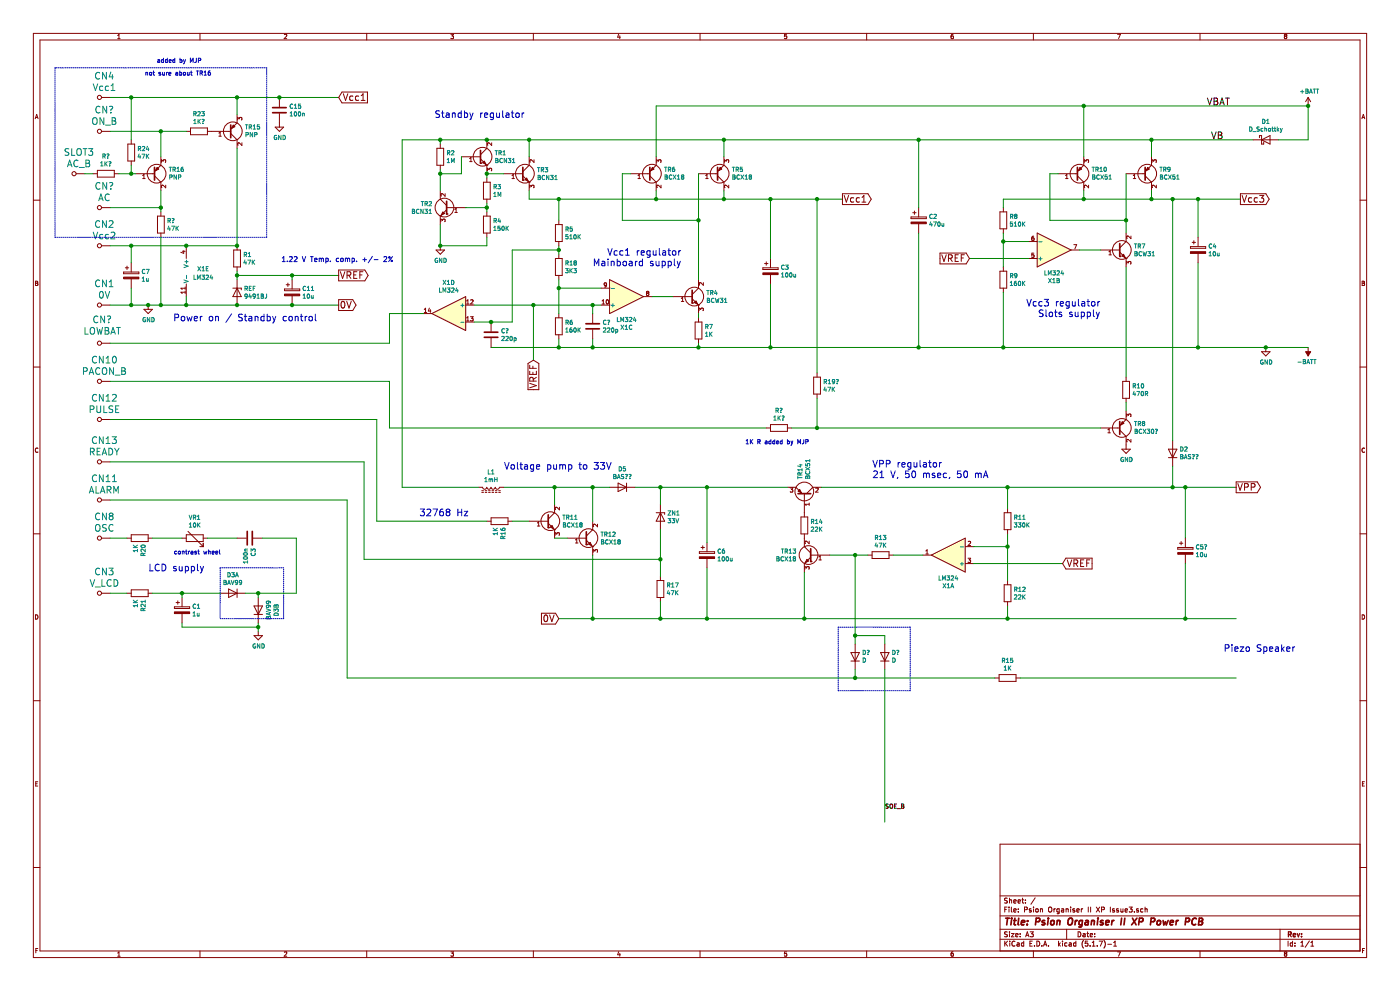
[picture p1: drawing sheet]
EESchema Schematic File Version 4
EELAYER 30 0
EELAYER END
$Descr A3 16535 11693
encoding utf-8
Sheet 1 1
Title "Psion Organiser II XP Power PCB"
Date ""
Rev ""
Comp ""
Comment1 ""
Comment2 ""
Comment3 ""
Comment4 ""
$EndDescr
$Comp
L Amplifier_Operational:LM324 X1
U 4 1
P 5300 3700
F 0 "X1" H 5300 4067 50  0000 C CNN
F 1 "LM324" H 5300 3976 50  0000 C CNN
F 2 "" H 5250 3800 50  0001 C CNN
F 3 "http://www.ti.com/lit/ds/symlink/lm2902-n.pdf" H 5350 3900 50  0001 C CNN
	4    5300 3700
	-1   0    0    -1  
$EndComp
$Comp
L Amplifier_Operational:LM324 X1
U 2 1
P 12450 2950
F 0 "X1" H 12450 3317 50  0000 C CNN
F 1 "LM324" H 12450 3226 50  0000 C CNN
F 2 "" H 12400 3050 50  0001 C CNN
F 3 "http://www.ti.com/lit/ds/symlink/lm2902-n.pdf" H 12500 3150 50  0001 C CNN
	2    12450 2950
	1    0    0    1   
$EndComp
$Comp
L Device:Q_NPN_BCE TR7
U 1 1
P 13200 2950
F 0 "TR7" H 13390 2996 50  0000 L CNN
F 1 "BCW31" H 13390 2905 50  0000 L CNN
F 2 "" H 13400 3050 50  0001 C CNN
F 3 "~" H 13200 2950 50  0001 C CNN
	1    13200 2950
	1    0    0    -1  
$EndComp
$Comp
L Device:R R8
U 1 1
P 11850 2600
F 0 "R8" H 11920 2646 50  0000 L CNN
F 1 "510K" H 11920 2555 50  0000 L CNN
F 2 "" V 11780 2600 50  0001 C CNN
F 3 "~" H 11850 2600 50  0001 C CNN
	1    11850 2600
	1    0    0    -1  
$EndComp
$Comp
L Device:CP C4
U 1 1
P 14150 2950
F 0 "C4" H 14268 2996 50  0000 L CNN
F 1 "10u" H 14268 2905 50  0000 L CNN
F 2 "" H 14188 2800 50  0001 C CNN
F 3 "~" H 14150 2950 50  0001 C CNN
	1    14150 2950
	1    0    0    -1  
$EndComp
$Comp
L Device:D_Schottky D1
U 1 1
P 14950 1650
F 0 "D1" H 14950 1867 50  0000 C CNN
F 1 "D_Schottky" H 14950 1776 50  0000 C CNN
F 2 "" H 14950 1650 50  0001 C CNN
F 3 "~" H 14950 1650 50  0001 C CNN
	1    14950 1650
	1    0    0    -1  
$EndComp
$Comp
L Device:CP C2
U 1 1
P 10850 2600
F 0 "C2" H 10968 2646 50  0000 L CNN
F 1 "470u" H 10968 2555 50  0000 L CNN
F 2 "" H 10888 2450 50  0001 C CNN
F 3 "~" H 10850 2600 50  0001 C CNN
	1    10850 2600
	1    0    0    -1  
$EndComp
$Comp
L Device:R R9
U 1 1
P 11850 3300
F 0 "R9" H 11920 3346 50  0000 L CNN
F 1 "160K" H 11920 3255 50  0000 L CNN
F 2 "" V 11780 3300 50  0001 C CNN
F 3 "~" H 11850 3300 50  0001 C CNN
	1    11850 3300
	1    0    0    -1  
$EndComp
Wire Wire Line
	12750 2950 13000 2950
Wire Wire Line
	12400 2600 13300 2600
Wire Wire Line
	11850 2850 12150 2850
Wire Wire Line
	12400 2600 12400 2050
Wire Wire Line
	13300 2600 13300 2050
Wire Wire Line
	12400 2050 12500 2050
$Comp
L Transistor_BJT:BCX51 TR9
U 1 1
P 13500 2050
F 0 "TR9" H 13691 2004 50  0000 L CNN
F 1 "BCX51" H 13691 2095 50  0000 L CNN
F 2 "Package_TO_SOT_SMD:SOT-89-3" H 13700 1975 50  0001 L CIN
F 3 "http://www.infineon.com/dgdl/bcx51_bcx52_bcx53.pdf" H 13500 2050 50  0001 L CNN
	1    13500 2050
	1    0    0    1   
$EndComp
$Comp
L Transistor_BJT:BCX51 TR10
U 1 1
P 12700 2050
F 0 "TR10" H 12891 2004 50  0000 L CNN
F 1 "BCX51" H 12891 2095 50  0000 L CNN
F 2 "Package_TO_SOT_SMD:SOT-89-3" H 12900 1975 50  0001 L CIN
F 3 "http://www.infineon.com/dgdl/bcx51_bcx52_bcx53.pdf" H 12700 2050 50  0001 L CNN
	1    12700 2050
	1    0    0    1   
$EndComp
Wire Wire Line
	13300 2750 13300 2600
Wire Wire Line
	13600 1650 13600 1850
Wire Wire Line
	12800 2250 12800 2350
Wire Wire Line
	11850 2450 11850 2350
Wire Wire Line
	11850 2850 11850 3150
Wire Wire Line
	11850 3450 11850 4100
Wire Wire Line
	11850 4100 14150 4100
$Comp
L power:-BATT #PWR?
U 1 1
P 15450 4100
F 0 "#PWR?" H 15450 3950 50  0001 C CNN
F 1 "-BATT" H 15465 4273 50  0000 C CNN
F 2 "" H 15450 4100 50  0001 C CNN
F 3 "" H 15450 4100 50  0001 C CNN
	1    15450 4100
	-1   0    0    1   
$EndComp
$Comp
L power:+BATT #PWR?
U 1 1
P 15450 1250
F 0 "#PWR?" H 15450 1100 50  0001 C CNN
F 1 "+BATT" H 15465 1423 50  0000 C CNN
F 2 "" H 15450 1250 50  0001 C CNN
F 3 "" H 15450 1250 50  0001 C CNN
	1    15450 1250
	1    0    0    -1  
$EndComp
Wire Wire Line
	12800 1250 12800 1850
Wire Wire Line
	15100 1650 15450 1650
Wire Wire Line
	15450 1650 15450 1250
Connection ~ 13300 2600
Wire Wire Line
	11850 2850 11850 2750
Connection ~ 11850 2850
Wire Wire Line
	11850 2350 12800 2350
Wire Wire Line
	12800 2350 13600 2350
Wire Wire Line
	13600 2350 13600 2250
Connection ~ 12800 2350
Wire Wire Line
	13600 2350 13850 2350
Connection ~ 13600 2350
Wire Wire Line
	14150 2800 14150 2350
Connection ~ 14150 2350
Wire Wire Line
	14150 2350 14650 2350
Wire Wire Line
	14150 3100 14150 4100
Connection ~ 14150 4100
Wire Wire Line
	14150 4100 14950 4100
Wire Wire Line
	13300 3150 13300 4450
Wire Wire Line
	13600 1650 14800 1650
Connection ~ 15450 1250
Wire Wire Line
	12150 3050 11450 3050
Wire Wire Line
	10850 1650 10850 2450
Connection ~ 13600 1650
Text Label 14300 1650 0    79   ~ 0
VB
Text Label 14250 1250 0    79   ~ 0
VBAT
Text GLabel 11450 3050 0    79   Input ~ 0
VREF
Text GLabel 14650 2350 2    79   Output ~ 0
Vcc3
$Comp
L Amplifier_Operational:LM324 X1
U 3 1
P 7400 3500
F 0 "X1" H 7400 3867 50  0000 C CNN
F 1 "LM324" H 7400 3776 50  0000 C CNN
F 2 "" H 7350 3600 50  0001 C CNN
F 3 "http://www.ti.com/lit/ds/symlink/lm2902-n.pdf" H 7450 3700 50  0001 C CNN
	3    7400 3500
	1    0    0    1   
$EndComp
$Comp
L Device:Q_NPN_BCE TR4
U 1 1
P 8150 3500
F 0 "TR4" H 8340 3546 50  0000 L CNN
F 1 "BCW31" H 8340 3455 50  0000 L CNN
F 2 "" H 8350 3600 50  0001 C CNN
F 3 "~" H 8150 3500 50  0001 C CNN
	1    8150 3500
	1    0    0    -1  
$EndComp
$Comp
L Device:R R18
U 1 1
P 6600 3150
F 0 "R18" H 6670 3196 50  0000 L CNN
F 1 "3K3" H 6670 3105 50  0000 L CNN
F 2 "" V 6530 3150 50  0001 C CNN
F 3 "~" H 6600 3150 50  0001 C CNN
	1    6600 3150
	1    0    0    -1  
$EndComp
$Comp
L Device:CP C3
U 1 1
P 9100 3200
F 0 "C3" H 9218 3246 50  0000 L CNN
F 1 "100u" H 9218 3155 50  0000 L CNN
F 2 "" H 9138 3050 50  0001 C CNN
F 3 "~" H 9100 3200 50  0001 C CNN
	1    9100 3200
	1    0    0    -1  
$EndComp
$Comp
L Device:R R6
U 1 1
P 6600 3850
F 0 "R6" H 6670 3896 50  0000 L CNN
F 1 "160K" H 6670 3805 50  0000 L CNN
F 2 "" V 6530 3850 50  0001 C CNN
F 3 "~" H 6600 3850 50  0001 C CNN
	1    6600 3850
	1    0    0    -1  
$EndComp
Wire Wire Line
	7700 3500 7950 3500
Wire Wire Line
	7350 2600 8250 2600
Wire Wire Line
	7350 2600 7350 2050
Wire Wire Line
	8250 2600 8250 2050
Wire Wire Line
	7350 2050 7450 2050
$Comp
L Transistor_BJT:BCX51 TR5
U 1 1
P 8450 2050
F 0 "TR5" H 8641 2004 50  0000 L CNN
F 1 "BCX18" H 8641 2095 50  0000 L CNN
F 2 "Package_TO_SOT_SMD:SOT-89-3" H 8650 1975 50  0001 L CIN
F 3 "http://www.infineon.com/dgdl/bcx51_bcx52_bcx53.pdf" H 8450 2050 50  0001 L CNN
	1    8450 2050
	1    0    0    1   
$EndComp
$Comp
L Transistor_BJT:BCX51 TR6
U 1 1
P 7650 2050
F 0 "TR6" H 7841 2004 50  0000 L CNN
F 1 "BCX18" H 7841 2095 50  0000 L CNN
F 2 "Package_TO_SOT_SMD:SOT-89-3" H 7850 1975 50  0001 L CIN
F 3 "http://www.infineon.com/dgdl/bcx51_bcx52_bcx53.pdf" H 7650 2050 50  0001 L CNN
	1    7650 2050
	1    0    0    1   
$EndComp
Wire Wire Line
	8550 1650 8550 1850
Wire Wire Line
	7750 2250 7750 2350
Wire Wire Line
	6600 3400 6600 3700
Wire Wire Line
	6600 4000 6600 4100
Wire Wire Line
	6600 4100 7000 4100
Wire Wire Line
	7750 1250 7750 1850
Wire Wire Line
	6600 3400 6600 3300
Connection ~ 6600 3400
Wire Wire Line
	7750 2350 8550 2350
Wire Wire Line
	8550 2350 8550 2250
Connection ~ 8550 2350
Wire Wire Line
	9100 3350 9100 4100
Connection ~ 9100 4100
Text GLabel 6300 4250 3    79   Input ~ 0
VREF
Wire Wire Line
	9100 4100 10850 4100
Text GLabel 9950 2350 2    79   Output ~ 0
Vcc1
Connection ~ 10850 1650
Wire Wire Line
	10850 1650 13600 1650
Wire Wire Line
	7750 1250 12800 1250
Wire Wire Line
	12800 1250 15450 1250
Connection ~ 12800 1250
$Comp
L Device:R R7
U 1 1
P 8250 3900
F 0 "R7" H 8320 3946 50  0000 L CNN
F 1 "1K" H 8320 3855 50  0000 L CNN
F 2 "" V 8180 3900 50  0001 C CNN
F 3 "~" H 8250 3900 50  0001 C CNN
	1    8250 3900
	1    0    0    -1  
$EndComp
Wire Wire Line
	8250 3700 8250 3750
Wire Wire Line
	8250 4050 8250 4100
Wire Wire Line
	8250 4100 9100 4100
Wire Wire Line
	8550 2350 9100 2350
$Comp
L Device:R R5
U 1 1
P 6600 2750
F 0 "R5" H 6670 2796 50  0000 L CNN
F 1 "510K" H 6670 2705 50  0000 L CNN
F 2 "" V 6530 2750 50  0001 C CNN
F 3 "~" H 6600 2750 50  0001 C CNN
	1    6600 2750
	1    0    0    -1  
$EndComp
Wire Wire Line
	6600 3000 6600 2950
Wire Wire Line
	6600 2350 6600 2600
Wire Wire Line
	5600 3800 5800 3800
Wire Wire Line
	6050 3800 6050 2950
Connection ~ 6600 2950
Wire Wire Line
	6600 2950 6600 2900
$Comp
L Device:Q_NPN_BCE TR2
U 1 1
P 5300 2450
F 0 "TR2" H 5491 2496 50  0000 L CNN
F 1 "BCN31" H 5491 2405 50  0000 L CNN
F 2 "" H 5500 2550 50  0001 C CNN
F 3 "~" H 5300 2450 50  0001 C CNN
	1    5300 2450
	-1   0    0    -1  
$EndComp
$Comp
L Device:Q_NPN_BCE TR1
U 1 1
P 5650 1850
F 0 "TR1" H 5840 1896 50  0000 L CNN
F 1 "BCN31" H 5840 1805 50  0000 L CNN
F 2 "" H 5850 1950 50  0001 C CNN
F 3 "~" H 5650 1850 50  0001 C CNN
	1    5650 1850
	1    0    0    -1  
$EndComp
$Comp
L Device:Q_NPN_BCE TR3
U 1 1
P 6150 2050
F 0 "TR3" H 6340 2096 50  0000 L CNN
F 1 "BCN31" H 6340 2005 50  0000 L CNN
F 2 "" H 6350 2150 50  0001 C CNN
F 3 "~" H 6150 2050 50  0001 C CNN
	1    6150 2050
	1    0    0    -1  
$EndComp
Connection ~ 8550 1650
Wire Wire Line
	8550 1650 10850 1650
Wire Wire Line
	6250 1850 6250 1650
Connection ~ 6250 1650
Wire Wire Line
	6250 1650 8550 1650
Wire Wire Line
	5750 2050 5950 2050
Wire Wire Line
	6250 2250 6250 2350
Connection ~ 6600 2350
$Comp
L Device:R R2
U 1 1
P 5200 1850
F 0 "R2" H 5270 1896 50  0000 L CNN
F 1 "1M" H 5270 1805 50  0000 L CNN
F 2 "" V 5130 1850 50  0001 C CNN
F 3 "~" H 5200 1850 50  0001 C CNN
	1    5200 1850
	1    0    0    -1  
$EndComp
$Comp
L Device:R R3
U 1 1
P 5750 2250
F 0 "R3" H 5820 2296 50  0000 L CNN
F 1 "1M" H 5820 2205 50  0000 L CNN
F 2 "" V 5680 2250 50  0001 C CNN
F 3 "~" H 5750 2250 50  0001 C CNN
	1    5750 2250
	1    0    0    -1  
$EndComp
$Comp
L Device:R R4
U 1 1
P 5750 2650
F 0 "R4" H 5820 2696 50  0000 L CNN
F 1 "150K" H 5820 2605 50  0000 L CNN
F 2 "" V 5680 2650 50  0001 C CNN
F 3 "~" H 5750 2650 50  0001 C CNN
	1    5750 2650
	1    0    0    -1  
$EndComp
Wire Wire Line
	5450 2050 5200 2050
Wire Wire Line
	5200 2050 5200 2250
Connection ~ 5200 2050
Wire Wire Line
	5500 2450 5750 2450
Wire Wire Line
	5750 2450 5750 2400
Wire Wire Line
	5750 2500 5750 2450
Connection ~ 5750 2450
Wire Wire Line
	5750 2100 5750 2050
Connection ~ 5750 2050
Wire Wire Line
	5750 2900 5200 2900
Wire Wire Line
	5200 2900 5200 2650
Wire Wire Line
	5750 2900 5750 2800
$Comp
L power:GND #PWR?
U 1 1
P 5200 2900
F 0 "#PWR?" H 5200 2650 50  0001 C CNN
F 1 "GND" H 5205 2727 50  0000 C CNN
F 2 "" H 5200 2900 50  0001 C CNN
F 3 "" H 5200 2900 50  0001 C CNN
	1    5200 2900
	1    0    0    -1  
$EndComp
Connection ~ 5200 2900
Wire Wire Line
	5200 1650 5200 1700
Wire Wire Line
	5200 1650 5750 1650
Connection ~ 5750 1650
Wire Wire Line
	5750 1650 6250 1650
Wire Wire Line
	5450 2050 5450 1850
Wire Wire Line
	5200 2000 5200 2050
Wire Wire Line
	5000 3700 4600 3700
Wire Wire Line
	4600 4050 1300 4050
$Comp
L Martins_Library:Conn_psion CN?
U 1 1
P 1200 3950
F 0 "CN?" H 1192 4131 79  0000 C CNN
F 1 "LOWBAT" H 1192 3996 79  0000 C CNN
F 2 "" H 1200 3950 79  0001 C CNN
F 3 "" H 1200 3950 79  0001 C CNN
	1    1200 3950
	-1   0    0    -1  
$EndComp
Wire Wire Line
	8250 2600 8250 3300
Connection ~ 8250 2600
Wire Wire Line
	9100 2350 9100 3050
Connection ~ 9100 2350
Wire Wire Line
	9100 2350 9650 2350
Text Notes 6200 1400 2    79   ~ 0
Standby regulator
Wire Wire Line
	10850 2750 10850 4100
Wire Wire Line
	10850 4100 11850 4100
Connection ~ 10850 4100
Connection ~ 11850 4100
$Comp
L Amplifier_Operational:LM324 X1
U 5 1
P 2100 3200
F 0 "X1" H 1800 3200 50  0000 C BNN
F 1 "LM324" H 1800 3100 50  0000 C BNN
F 2 "" H 2050 3300 50  0001 C CNN
F 3 "http://www.ti.com/lit/ds/symlink/lm2902-n.pdf" H 2150 3400 50  0001 C CNN
	5    2100 3200
	-1   0    0    -1  
$EndComp
$Comp
L Device:R R1
U 1 1
P 2800 3050
F 0 "R1" H 2870 3096 50  0000 L CNN
F 1 "47K" H 2870 3005 50  0000 L CNN
F 2 "" V 2730 3050 50  0001 C CNN
F 3 "~" H 2800 3050 50  0001 C CNN
	1    2800 3050
	1    0    0    -1  
$EndComp
$Comp
L Device:C C?
U 1 1
P 7000 3850
F 0 "C?" H 7115 3896 50  0000 L CNN
F 1 "220p" H 7115 3805 50  0000 L CNN
F 2 "" H 7038 3700 50  0001 C CNN
F 3 "~" H 7000 3850 50  0001 C CNN
	1    7000 3850
	1    0    0    -1  
$EndComp
Wire Wire Line
	6050 2950 6600 2950
Wire Wire Line
	6250 2350 6600 2350
Wire Wire Line
	6600 2350 7750 2350
Connection ~ 7750 2350
Wire Wire Line
	6600 3400 7100 3400
Wire Wire Line
	7000 3700 7000 3600
Connection ~ 7000 3600
Wire Wire Line
	7000 3600 7100 3600
Wire Wire Line
	7000 4000 7000 4100
Connection ~ 7000 4100
Wire Wire Line
	7000 4100 8250 4100
Connection ~ 8250 4100
$Comp
L Device:D_Zener REF
U 1 1
P 2800 3450
F 0 "REF" V 2754 3530 50  0000 L CNN
F 1 "9491BJ" V 2845 3530 50  0000 L CNN
F 2 "" H 2800 3450 50  0001 C CNN
F 3 "~" H 2800 3450 50  0001 C CNN
	1    2800 3450
	0    1    1    0   
$EndComp
$Comp
L Martins_Library:Conn_psion CN2
U 1 1
P 1200 2800
F 0 "CN2" H 1167 2956 79  0000 C CNN
F 1 "Vcc2" H 1167 2821 79  0000 C CNN
F 2 "" H 1200 2800 79  0001 C CNN
F 3 "" H 1200 2800 79  0001 C CNN
	1    1200 2800
	-1   0    0    -1  
$EndComp
Wire Wire Line
	1300 2900 1550 2900
Connection ~ 2200 2900
Wire Wire Line
	2800 3200 2800 3250
Wire Wire Line
	2800 3250 3450 3250
Wire Wire Line
	3450 3250 3450 3300
Connection ~ 2800 3250
Wire Wire Line
	2800 3250 2800 3300
Wire Wire Line
	2200 3600 2200 3500
Connection ~ 2800 3600
Wire Wire Line
	2800 3600 2200 3600
Connection ~ 2200 3600
Wire Wire Line
	1550 3100 1550 2900
Connection ~ 1550 2900
Wire Wire Line
	1550 2900 2200 2900
Wire Wire Line
	1550 3600 1550 3400
$Comp
L Device:CP C7
U 1 1
P 1550 3250
F 0 "C7" H 1668 3296 50  0000 L CNN
F 1 "1u" H 1668 3205 50  0000 L CNN
F 2 "" H 1588 3100 50  0001 C CNN
F 3 "~" H 1550 3250 50  0001 C CNN
	1    1550 3250
	1    0    0    -1  
$EndComp
$Comp
L Martins_Library:Conn_psion CN1
U 1 1
P 1200 3500
F 0 "CN1" H 1167 3656 79  0000 C CNN
F 1 "0V" H 1167 3521 79  0000 C CNN
F 2 "" H 1200 3500 79  0001 C CNN
F 3 "" H 1200 3500 79  0001 C CNN
	1    1200 3500
	-1   0    0    -1  
$EndComp
Wire Wire Line
	1300 3600 1550 3600
Connection ~ 1550 3600
Wire Wire Line
	1550 3600 1750 3600
Text GLabel 4000 3250 2    79   Output ~ 0
VREF
Wire Wire Line
	3450 3250 4000 3250
Connection ~ 3450 3250
Text GLabel 4000 3600 2    79   Output ~ 0
0V
Text Notes 4650 3100 2    59   ~ 0
1.22 V Temp. comp. +/- 2%
$Comp
L Transistor_BJT:BCX51 TR8
U 1 1
P 13200 5050
F 0 "TR8" H 13391 5004 50  0000 L CNN
F 1 "BCX30?" H 13391 5095 50  0000 L CNN
F 2 "Package_TO_SOT_SMD:SOT-89-3" H 13400 4975 50  0001 L CIN
F 3 "http://www.infineon.com/dgdl/bcx51_bcx52_bcx53.pdf" H 13200 5050 50  0001 L CNN
	1    13200 5050
	1    0    0    1   
$EndComp
$Comp
L Device:R R10
U 1 1
P 13300 4600
F 0 "R10" H 13370 4646 50  0000 L CNN
F 1 "470R" H 13370 4555 50  0000 L CNN
F 2 "" V 13230 4600 50  0001 C CNN
F 3 "~" H 13300 4600 50  0001 C CNN
	1    13300 4600
	1    0    0    -1  
$EndComp
$Comp
L power:GND #PWR?
U 1 1
P 13300 5250
F 0 "#PWR?" H 13300 5000 50  0001 C CNN
F 1 "GND" H 13305 5077 50  0000 C CNN
F 2 "" H 13300 5250 50  0001 C CNN
F 3 "" H 13300 5250 50  0001 C CNN
	1    13300 5250
	1    0    0    -1  
$EndComp
Wire Wire Line
	13300 4750 13300 4850
$Comp
L Martins_Library:Conn_psion CN10
U 1 1
P 1200 4400
F 0 "CN10" H 1167 4556 79  0000 C CNN
F 1 "PACON_B" H 1167 4421 79  0000 C CNN
F 2 "" H 1200 4400 79  0001 C CNN
F 3 "" H 1200 4400 79  0001 C CNN
	1    1200 4400
	-1   0    0    -1  
$EndComp
$Comp
L Martins_Library:Conn_psion CN4
U 1 1
P 1200 1050
F 0 "CN4" H 1167 1206 79  0000 C CNN
F 1 "Vcc1" H 1167 1071 79  0000 C CNN
F 2 "" H 1200 1050 79  0001 C CNN
F 3 "" H 1200 1050 79  0001 C CNN
	1    1200 1050
	-1   0    0    -1  
$EndComp
$Comp
L Device:C C15
U 1 1
P 3300 1300
F 0 "C15" H 3415 1346 50  0000 L CNN
F 1 "100n" H 3415 1255 50  0000 L CNN
F 2 "" H 3338 1150 50  0001 C CNN
F 3 "~" H 3300 1300 50  0001 C CNN
	1    3300 1300
	1    0    0    -1  
$EndComp
$Comp
L power:GND #PWR?
U 1 1
P 1750 3600
F 0 "#PWR?" H 1750 3350 50  0001 C CNN
F 1 "GND" H 1755 3427 50  0000 C CNN
F 2 "" H 1750 3600 50  0001 C CNN
F 3 "" H 1750 3600 50  0001 C CNN
	1    1750 3600
	1    0    0    -1  
$EndComp
Connection ~ 1750 3600
Wire Wire Line
	1750 3600 1900 3600
$Comp
L power:GND #PWR?
U 1 1
P 3300 1450
F 0 "#PWR?" H 3300 1200 50  0001 C CNN
F 1 "GND" H 3305 1277 50  0000 C CNN
F 2 "" H 3300 1450 50  0001 C CNN
F 3 "" H 3300 1450 50  0001 C CNN
	1    3300 1450
	1    0    0    -1  
$EndComp
Text GLabel 4000 1150 2    79   Input ~ 0
Vcc1
$Comp
L Device:C C?
U 1 1
P 5800 3950
F 0 "C?" H 5915 3996 50  0000 L CNN
F 1 "220p" H 5915 3905 50  0000 L CNN
F 2 "" H 5838 3800 50  0001 C CNN
F 3 "~" H 5800 3950 50  0001 C CNN
	1    5800 3950
	1    0    0    -1  
$EndComp
Connection ~ 5800 3800
Wire Wire Line
	5800 3800 6050 3800
Connection ~ 6600 4100
$Comp
L Transistor_BJT:BCX51 TR15
U 1 1
P 2700 1550
F 0 "TR15" H 2891 1504 50  0000 L CNN
F 1 "PNP" H 2891 1595 50  0000 L CNN
F 2 "Package_TO_SOT_SMD:SOT-89-3" H 2900 1475 50  0001 L CIN
F 3 "http://www.infineon.com/dgdl/bcx51_bcx52_bcx53.pdf" H 2700 1550 50  0001 L CNN
	1    2700 1550
	1    0    0    1   
$EndComp
$Comp
L Device:R R23
U 1 1
P 2350 1550
F 0 "R23" V 2143 1550 50  0000 C CNN
F 1 "1K?" V 2234 1550 50  0000 C CNN
F 2 "" V 2280 1550 50  0001 C CNN
F 3 "~" H 2350 1550 50  0001 C CNN
	1    2350 1550
	0    1    1    0   
$EndComp
$Comp
L Martins_Library:Conn_psion CN?
U 1 1
P 1200 1450
F 0 "CN?" H 1167 1606 79  0000 C CNN
F 1 "ON_B" H 1167 1471 79  0000 C CNN
F 2 "" H 1200 1450 79  0001 C CNN
F 3 "" H 1200 1450 79  0001 C CNN
	1    1200 1450
	-1   0    0    -1  
$EndComp
Connection ~ 3300 1150
Wire Wire Line
	3300 1150 4000 1150
$Comp
L Device:R R19?
U 1 1
P 9650 4550
F 0 "R19?" H 9720 4596 50  0000 L CNN
F 1 "47K" H 9720 4505 50  0000 L CNN
F 2 "" V 9580 4550 50  0001 C CNN
F 3 "~" H 9650 4550 50  0001 C CNN
	1    9650 4550
	1    0    0    -1  
$EndComp
Wire Wire Line
	9650 4400 9650 2350
Connection ~ 9650 2350
Wire Wire Line
	9650 2350 9950 2350
Wire Wire Line
	9650 4700 9650 5050
Wire Wire Line
	9650 5050 9350 5050
$Comp
L power:GND #PWR?
U 1 1
P 14950 4100
F 0 "#PWR?" H 14950 3850 50  0001 C CNN
F 1 "GND" H 14955 3927 50  0000 C CNN
F 2 "" H 14950 4100 50  0001 C CNN
F 3 "" H 14950 4100 50  0001 C CNN
	1    14950 4100
	1    0    0    -1  
$EndComp
Connection ~ 14950 4100
Wire Wire Line
	14950 4100 15450 4100
Text Notes 8050 3150 2    79   ~ 0
Vcc1 regulator\nMainboard supply
Text Notes 13000 3750 2    79   ~ 0
Vcc3 regulator\nSlots supply
$Comp
L Amplifier_Operational:LM324 X1
U 1 1
P 11200 6550
F 0 "X1" H 11200 6917 50  0000 C CNN
F 1 "LM324" H 11200 6826 50  0000 C CNN
F 2 "" H 11150 6650 50  0001 C CNN
F 3 "http://www.ti.com/lit/ds/symlink/lm2902-n.pdf" H 11250 6750 50  0001 C CNN
	1    11200 6550
	-1   0    0    1   
$EndComp
$Comp
L Device:R R12
U 1 1
P 11900 7000
F 0 "R12" H 11970 7046 50  0000 L CNN
F 1 "22K" H 11970 6955 50  0000 L CNN
F 2 "" V 11830 7000 50  0001 C CNN
F 3 "~" H 11900 7000 50  0001 C CNN
	1    11900 7000
	1    0    0    -1  
$EndComp
$Comp
L Device:R R11
U 1 1
P 11900 6150
F 0 "R11" H 11970 6196 50  0000 L CNN
F 1 "330K" H 11970 6105 50  0000 L CNN
F 2 "" V 11830 6150 50  0001 C CNN
F 3 "~" H 11900 6150 50  0001 C CNN
	1    11900 6150
	1    0    0    -1  
$EndComp
Text GLabel 12550 6650 2    79   Input ~ 0
VREF
$Comp
L Device:CP C5?
U 1 1
P 14000 6500
F 0 "C5?" H 14118 6546 50  0000 L CNN
F 1 "10u" H 14118 6455 50  0000 L CNN
F 2 "" H 14038 6350 50  0001 C CNN
F 3 "~" H 14000 6500 50  0001 C CNN
	1    14000 6500
	1    0    0    -1  
$EndComp
$Comp
L Device:R R13
U 1 1
P 10400 6550
F 0 "R13" V 10193 6550 50  0000 C CNN
F 1 "47K" V 10284 6550 50  0000 C CNN
F 2 "" V 10330 6550 50  0001 C CNN
F 3 "~" H 10400 6550 50  0001 C CNN
	1    10400 6550
	0    1    1    0   
$EndComp
$Comp
L Device:Q_NPN_BCE TR13
U 1 1
P 9600 6550
F 0 "TR13" H 9790 6596 50  0000 L CNN
F 1 "BCX18" H 9790 6505 50  0000 L CNN
F 2 "" H 9800 6650 50  0001 C CNN
F 3 "~" H 9600 6550 50  0001 C CNN
	1    9600 6550
	-1   0    0    -1  
$EndComp
$Comp
L Device:CP C6
U 1 1
P 8350 6550
F 0 "C6" H 8468 6596 50  0000 L CNN
F 1 "100u" H 8468 6505 50  0000 L CNN
F 2 "" H 8388 6400 50  0001 C CNN
F 3 "~" H 8350 6550 50  0001 C CNN
	1    8350 6550
	1    0    0    -1  
$EndComp
$Comp
L Device:D_Zener ZN1
U 1 1
P 7800 6100
F 0 "ZN1" V 7754 6180 50  0000 L CNN
F 1 "33V" V 7845 6180 50  0000 L CNN
F 2 "" H 7800 6100 50  0001 C CNN
F 3 "~" H 7800 6100 50  0001 C CNN
	1    7800 6100
	0    1    1    0   
$EndComp
$Comp
L Device:R R14
U 1 1
P 9500 6200
F 0 "R14" H 9570 6246 50  0000 L CNN
F 1 "22K" H 9570 6155 50  0000 L CNN
F 2 "" V 9430 6200 50  0001 C CNN
F 3 "~" H 9500 6200 50  0001 C CNN
	1    9500 6200
	1    0    0    -1  
$EndComp
$Comp
L Device:Q_NPN_BCE TR12
U 1 1
P 6900 6350
F 0 "TR12" H 7090 6396 50  0000 L CNN
F 1 "BCX18" H 7090 6305 50  0000 L CNN
F 2 "" H 7100 6450 50  0001 C CNN
F 3 "~" H 6900 6350 50  0001 C CNN
	1    6900 6350
	1    0    0    -1  
$EndComp
$Comp
L Device:D D5
U 1 1
P 7350 5750
F 0 "D5" H 7350 5967 50  0000 C CNN
F 1 "BAS??" H 7350 5876 50  0000 C CNN
F 2 "" H 7350 5750 50  0001 C CNN
F 3 "~" H 7350 5750 50  0001 C CNN
	1    7350 5750
	-1   0    0    -1  
$EndComp
$Comp
L Device:L_Core_Ferrite L1
U 1 1
P 5800 5750
F 0 "L1" V 5619 5750 50  0000 C CNN
F 1 "1mH" V 5710 5750 50  0000 C CNN
F 2 "" H 5800 5750 50  0001 C CNN
F 3 "~" H 5800 5750 50  0001 C CNN
	1    5800 5750
	0    1    1    0   
$EndComp
$Comp
L Device:D D?
U 1 1
P 10100 7750
F 0 "D?" V 10146 7830 50  0000 L CNN
F 1 "D" V 10055 7830 50  0000 L CNN
F 2 "" H 10100 7750 50  0001 C CNN
F 3 "~" H 10100 7750 50  0001 C CNN
	1    10100 7750
	0    1    -1   0   
$EndComp
$Comp
L Device:D D?
U 1 1
P 10450 7750
F 0 "D?" V 10496 7830 50  0000 L CNN
F 1 "D" V 10405 7830 50  0000 L CNN
F 2 "" H 10450 7750 50  0001 C CNN
F 3 "~" H 10450 7750 50  0001 C CNN
	1    10450 7750
	0    1    -1   0   
$EndComp
Text GLabel 6600 7300 0    79   Input ~ 0
0V
Text GLabel 14600 5750 2    79   Output ~ 0
VPP
$Comp
L Device:D D2
U 1 1
P 13850 5350
F 0 "D2" V 13896 5430 50  0000 L CNN
F 1 "BAS??" V 13805 5430 50  0000 L CNN
F 2 "" H 13850 5350 50  0001 C CNN
F 3 "~" H 13850 5350 50  0001 C CNN
	1    13850 5350
	0    1    -1   0   
$EndComp
Wire Wire Line
	13850 5200 13850 2350
Connection ~ 13850 2350
Wire Wire Line
	13850 2350 14150 2350
Wire Wire Line
	14600 5750 14000 5750
Wire Wire Line
	14000 5750 14000 6350
Wire Wire Line
	14000 5750 13850 5750
Wire Wire Line
	13850 5750 13850 5500
Connection ~ 14000 5750
Wire Wire Line
	11500 6650 12550 6650
Wire Wire Line
	11500 6450 11900 6450
Wire Wire Line
	11900 6450 11900 6850
Wire Wire Line
	13850 5750 11900 5750
Wire Wire Line
	11900 5750 11900 6000
Connection ~ 13850 5750
Wire Wire Line
	11900 7150 11900 7300
Wire Wire Line
	14000 6650 14000 7300
Wire Wire Line
	11900 7300 14000 7300
Connection ~ 14000 7300
Wire Wire Line
	14000 7300 14600 7300
Wire Wire Line
	11900 6450 11900 6300
Connection ~ 11900 6450
Wire Wire Line
	10900 6550 10550 6550
Wire Wire Line
	10250 6550 10100 6550
Wire Wire Line
	10450 7600 10450 7500
Wire Wire Line
	10450 7500 10100 7500
Wire Wire Line
	10100 7500 10100 6550
Connection ~ 10100 6550
Wire Wire Line
	10100 6550 9800 6550
Wire Wire Line
	10100 7500 10100 7600
Connection ~ 10100 7500
$Comp
L Transistor_BJT:BCX51 TR14
U 1 1
P 9500 5850
F 0 "TR14" H 9691 5804 50  0000 L CNN
F 1 "BCX51" H 9691 5895 50  0000 L CNN
F 2 "Package_TO_SOT_SMD:SOT-89-3" H 9700 5775 50  0001 L CIN
F 3 "http://www.infineon.com/dgdl/bcx51_bcx52_bcx53.pdf" H 9500 5850 50  0001 L CNN
	1    9500 5850
	0    1    -1   0   
$EndComp
Wire Wire Line
	11900 5750 9700 5750
Connection ~ 11900 5750
Wire Wire Line
	9500 7300 9500 6750
Connection ~ 11900 7300
Wire Wire Line
	8350 5750 8350 6400
Wire Wire Line
	8350 6700 8350 7300
$Comp
L Device:R R17
U 1 1
P 7800 6950
F 0 "R17" H 7870 6996 50  0000 L CNN
F 1 "47K" H 7870 6905 50  0000 L CNN
F 2 "" V 7730 6950 50  0001 C CNN
F 3 "~" H 7800 6950 50  0001 C CNN
	1    7800 6950
	1    0    0    -1  
$EndComp
$Comp
L Device:R R16
U 1 1
P 5900 6150
F 0 "R16" H 5970 6196 50  0000 L CNN
F 1 "1K" H 5970 6105 50  0000 L CNN
F 2 "" V 5830 6150 50  0001 C CNN
F 3 "~" H 5900 6150 50  0001 C CNN
	1    5900 6150
	0    1    1    0   
$EndComp
Wire Wire Line
	7800 5750 7800 5950
Connection ~ 8350 5750
Wire Wire Line
	7000 5750 7000 6150
Wire Wire Line
	7200 5750 7000 5750
Connection ~ 7000 5750
Wire Wire Line
	7000 6550 7000 7300
Connection ~ 8350 7300
Wire Wire Line
	7800 7100 7800 7300
Connection ~ 7800 7300
Wire Wire Line
	7800 6800 7800 6600
Wire Wire Line
	6600 7300 7000 7300
Connection ~ 7000 7300
$Comp
L Device:R R15
U 1 1
P 11900 8000
F 0 "R15" V 11693 8000 50  0000 C CNN
F 1 "1K" V 11784 8000 50  0000 C CNN
F 2 "" V 11830 8000 50  0001 C CNN
F 3 "~" H 11900 8000 50  0001 C CNN
	1    11900 8000
	0    1    1    0   
$EndComp
Wire Wire Line
	12050 8000 14600 8000
Wire Wire Line
	11750 8000 10100 8000
Wire Wire Line
	10100 8000 10100 7900
Wire Wire Line
	10450 7900 10450 9700
Text Label 10450 9550 0    50   ~ 0
SOE_B
Wire Wire Line
	10100 8000 4100 8000
Wire Wire Line
	4100 8000 4100 5900
Wire Wire Line
	4100 5900 1300 5900
Connection ~ 10100 8000
Wire Wire Line
	5750 6150 4450 6150
Wire Wire Line
	4450 6150 4450 4950
Wire Wire Line
	4450 4950 1300 4950
Wire Wire Line
	5200 1650 4750 1650
Wire Wire Line
	4750 1650 4750 5750
Wire Wire Line
	4750 5750 5650 5750
Connection ~ 5200 1650
$Comp
L Martins_Library:Conn_psion CN12
U 1 1
P 1200 4850
F 0 "CN12" H 1167 5006 79  0000 C CNN
F 1 "PULSE" H 1167 4871 79  0000 C CNN
F 2 "" H 1200 4850 79  0001 C CNN
F 3 "" H 1200 4850 79  0001 C CNN
	1    1200 4850
	-1   0    0    -1  
$EndComp
$Comp
L Martins_Library:Conn_psion CN11
U 1 1
P 1200 5800
F 0 "CN11" H 1167 5956 79  0000 C CNN
F 1 "ALARM" H 1167 5821 79  0000 C CNN
F 2 "" H 1200 5800 79  0001 C CNN
F 3 "" H 1200 5800 79  0001 C CNN
	1    1200 5800
	-1   0    0    -1  
$EndComp
Text Notes 14450 7700 0    79   ~ 0
Piezo Speaker
Wire Wire Line
	7800 6600 4300 6600
Wire Wire Line
	4300 6600 4300 5450
Connection ~ 7800 6600
Wire Wire Line
	7800 6600 7800 6250
$Comp
L Martins_Library:Conn_psion CN13
U 1 1
P 1200 5350
F 0 "CN13" H 1167 5506 79  0000 C CNN
F 1 "READY" H 1167 5371 79  0000 C CNN
F 2 "" H 1200 5350 79  0001 C CNN
F 3 "" H 1200 5350 79  0001 C CNN
	1    1200 5350
	-1   0    0    -1  
$EndComp
Wire Wire Line
	1300 5450 4300 5450
$Comp
L Device:Q_NPN_BCE TR11
U 1 1
P 6450 6150
F 0 "TR11" H 6640 6196 50  0000 L CNN
F 1 "BCX18" H 6640 6105 50  0000 L CNN
F 2 "" H 6650 6250 50  0001 C CNN
F 3 "~" H 6450 6150 50  0001 C CNN
	1    6450 6150
	1    0    0    -1  
$EndComp
Wire Wire Line
	5950 5750 6550 5750
Wire Wire Line
	6050 6150 6250 6150
Wire Wire Line
	6550 5950 6550 5750
Connection ~ 6550 5750
Wire Wire Line
	6550 5750 7000 5750
Wire Wire Line
	6550 6350 6700 6350
Text Notes 4950 6100 0    79   ~ 0
32768 Hz
Wire Wire Line
	7800 7300 8350 7300
Wire Wire Line
	7000 7300 7800 7300
Wire Wire Line
	7500 5750 7800 5750
Connection ~ 7800 5750
Wire Wire Line
	7800 5750 8350 5750
Wire Wire Line
	8350 5750 9300 5750
Wire Wire Line
	8350 7300 9500 7300
Connection ~ 9500 7300
Wire Wire Line
	9500 7300 11900 7300
Text Notes 10300 5650 0    79   ~ 0
VPP regulator\n21 V, 50 msec, 50 mA
Text Notes 5950 5550 0    79   ~ 0
Voltage pump to 33V
Wire Wire Line
	2800 1750 2800 2900
Connection ~ 2800 2900
$Comp
L Martins_Library:Conn_psion SLOT3
U 1 1
P 900 1950
F 0 "SLOT3" H 867 2106 79  0000 C CNN
F 1 "AC_B" H 867 1971 79  0000 C CNN
F 2 "" H 900 1950 79  0001 C CNN
F 3 "" H 900 1950 79  0001 C CNN
	1    900  1950
	-1   0    0    -1  
$EndComp
$Comp
L Device:R R24
U 1 1
P 1550 1800
F 0 "R24" H 1620 1846 50  0000 L CNN
F 1 "47K" H 1620 1755 50  0000 L CNN
F 2 "" V 1480 1800 50  0001 C CNN
F 3 "~" H 1550 1800 50  0001 C CNN
	1    1550 1800
	1    0    0    -1  
$EndComp
Wire Wire Line
	2800 1350 2800 1150
Wire Wire Line
	1300 1550 1900 1550
$Comp
L Martins_Library:Conn_psion CN8
U 1 1
P 1200 6250
F 0 "CN8" H 1167 6406 79  0000 C CNN
F 1 "OSC" H 1167 6271 79  0000 C CNN
F 2 "" H 1200 6250 79  0001 C CNN
F 3 "" H 1200 6250 79  0001 C CNN
	1    1200 6250
	-1   0    0    -1  
$EndComp
$Comp
L Device:R R20
U 1 1
P 1650 6350
F 0 "R20" H 1720 6396 50  0000 L CNN
F 1 "1K" H 1720 6305 50  0000 L CNN
F 2 "" V 1580 6350 50  0001 C CNN
F 3 "~" H 1650 6350 50  0001 C CNN
	1    1650 6350
	0    1    1    0   
$EndComp
$Comp
L Device:R R21
U 1 1
P 1650 7000
F 0 "R21" H 1720 7046 50  0000 L CNN
F 1 "1K" H 1720 6955 50  0000 L CNN
F 2 "" V 1580 7000 50  0001 C CNN
F 3 "~" H 1650 7000 50  0001 C CNN
	1    1650 7000
	0    1    1    0   
$EndComp
$Comp
L Device:R_Variable VR1
U 1 1
P 2300 6350
F 0 "VR1" V 2055 6350 50  0000 C CNN
F 1 "10K" V 2146 6350 50  0000 C CNN
F 2 "" V 2230 6350 50  0001 C CNN
F 3 "~" H 2300 6350 50  0001 C CNN
	1    2300 6350
	0    1    1    0   
$EndComp
$Comp
L Device:C C3
U 1 1
P 2950 6350
F 0 "C3" H 3065 6396 50  0000 L CNN
F 1 "100n" H 3065 6305 50  0000 L CNN
F 2 "" H 2988 6200 50  0001 C CNN
F 3 "~" H 2950 6350 50  0001 C CNN
	1    2950 6350
	0    1    1    0   
$EndComp
$Comp
L Device:CP C1
U 1 1
P 2150 7200
F 0 "C1" H 2268 7246 50  0000 L CNN
F 1 "1u" H 2268 7155 50  0000 L CNN
F 2 "" H 2188 7050 50  0001 C CNN
F 3 "~" H 2150 7200 50  0001 C CNN
	1    2150 7200
	1    0    0    -1  
$EndComp
$Comp
L Device:D D3A
U 1 1
P 2750 7000
F 0 "D3A" H 2750 7217 50  0000 C CNN
F 1 "BAV99" H 2750 7126 50  0000 C CNN
F 2 "" H 2750 7000 50  0001 C CNN
F 3 "~" H 2750 7000 50  0001 C CNN
	1    2750 7000
	-1   0    0    -1  
$EndComp
$Comp
L Device:D D3B
U 1 1
P 3050 7200
F 0 "D3B" H 3050 7417 50  0000 C CNN
F 1 "BAV99" H 3050 7326 50  0000 C CNN
F 2 "" H 3050 7200 50  0001 C CNN
F 3 "~" H 3050 7200 50  0001 C CNN
	1    3050 7200
	0    1    -1   0   
$EndComp
Wire Wire Line
	2800 6350 2450 6350
Wire Wire Line
	2150 6350 1800 6350
Wire Wire Line
	1500 6350 1300 6350
$Comp
L Martins_Library:Conn_psion CN3
U 1 1
P 1200 6900
F 0 "CN3" H 1167 7056 79  0000 C CNN
F 1 "V_LCD" H 1167 6921 79  0000 C CNN
F 2 "" H 1200 6900 79  0001 C CNN
F 3 "" H 1200 6900 79  0001 C CNN
	1    1200 6900
	-1   0    0    -1  
$EndComp
Wire Wire Line
	1300 7000 1500 7000
$Comp
L power:GND #PWR?
U 1 1
P 3050 7450
F 0 "#PWR?" H 3050 7200 50  0001 C CNN
F 1 "GND" H 3055 7277 50  0000 C CNN
F 2 "" H 3050 7450 50  0001 C CNN
F 3 "" H 3050 7450 50  0001 C CNN
	1    3050 7450
	1    0    0    -1  
$EndComp
Wire Notes Line
	2600 6700 2600 7300
Wire Notes Line
	2600 7300 3350 7300
Wire Notes Line
	3350 7300 3350 6700
Wire Notes Line
	3350 6700 2600 6700
Wire Notes Line
	9900 7400 9900 8150
Wire Notes Line
	9900 8150 10750 8150
Wire Notes Line
	10750 8150 10750 7400
Wire Notes Line
	10750 7400 9900 7400
Wire Wire Line
	2150 7350 2150 7400
Wire Wire Line
	2150 7400 3050 7400
Wire Wire Line
	3050 7400 3050 7450
Wire Wire Line
	1800 7000 2150 7000
Wire Wire Line
	2150 7050 2150 7000
Connection ~ 2150 7000
Wire Wire Line
	2150 7000 2600 7000
Wire Wire Line
	3050 7400 3050 7350
Wire Wire Line
	2900 7000 3050 7000
Connection ~ 3050 7400
Wire Wire Line
	3050 7050 3050 7000
Connection ~ 3050 7000
Text Notes 1750 6750 0    79   ~ 0
LCD supply
Connection ~ 1550 1150
Wire Wire Line
	1300 1150 1550 1150
Wire Wire Line
	1550 1150 1550 1650
Wire Wire Line
	1550 2050 1550 1950
Connection ~ 1550 2050
$Comp
L Device:R R?
U 1 1
P 1250 2050
F 0 "R?" V 1043 2050 50  0000 C CNN
F 1 "1K?" V 1134 2050 50  0000 C CNN
F 2 "" V 1180 2050 50  0001 C CNN
F 3 "~" H 1250 2050 50  0001 C CNN
	1    1250 2050
	0    1    1    0   
$EndComp
Wire Wire Line
	1000 2050 1100 2050
Connection ~ 2800 1150
Wire Wire Line
	2800 1150 3300 1150
Wire Wire Line
	5800 4100 6600 4100
Wire Wire Line
	6300 4250 6300 3600
Wire Wire Line
	5600 3600 6300 3600
Connection ~ 6300 3600
Wire Wire Line
	6300 3600 7000 3600
$Comp
L Device:R R?
U 1 1
P 9200 5050
F 0 "R?" V 8993 5050 50  0000 C CNN
F 1 "1K?" V 9084 5050 50  0000 C CNN
F 2 "" V 9130 5050 50  0001 C CNN
F 3 "~" H 9200 5050 50  0001 C CNN
	1    9200 5050
	0    1    1    0   
$EndComp
Wire Wire Line
	2800 3600 3450 3600
$Comp
L Device:CP C11
U 1 1
P 3450 3450
F 0 "C11" H 3568 3496 50  0000 L CNN
F 1 "10u" H 3568 3405 50  0000 L CNN
F 2 "" H 3488 3300 50  0001 C CNN
F 3 "~" H 3450 3450 50  0001 C CNN
	1    3450 3450
	1    0    0    -1  
$EndComp
Connection ~ 3450 3600
Wire Wire Line
	3450 3600 4000 3600
Text Notes 3750 3800 2    79   ~ 0
Power on / Standby control
Text Notes 2500 900  2    50   ~ 0
not sure about TR16
Wire Wire Line
	3500 7000 3500 6350
Wire Wire Line
	3050 7000 3500 7000
Wire Wire Line
	3100 6350 3500 6350
Wire Wire Line
	4600 3700 4600 4050
Text Notes 8800 5250 0    50   ~ 0
1K R added by MJP
Text Notes 1850 750  0    50   ~ 0
added by MJP
Wire Notes Line
	3150 800  650  800 
Wire Wire Line
	1300 4500 4600 4500
Wire Wire Line
	4600 4500 4600 5050
Wire Wire Line
	4600 5050 9050 5050
Connection ~ 9650 5050
Wire Wire Line
	9650 5050 13000 5050
Text Notes 2050 6550 0    50   ~ 0
contrast wheel
Wire Wire Line
	1400 2050 1550 2050
Wire Wire Line
	2200 2900 2800 2900
Wire Wire Line
	1550 1150 2800 1150
Connection ~ 1900 1550
Wire Wire Line
	1900 1550 2200 1550
$Comp
L Martins_Library:Conn_psion CN?
U 1 1
P 1200 2350
F 0 "CN?" H 1167 2506 79  0000 C CNN
F 1 "AC" H 1167 2371 79  0000 C CNN
F 2 "" H 1200 2350 79  0001 C CNN
F 3 "" H 1200 2350 79  0001 C CNN
	1    1200 2350
	-1   0    0    -1  
$EndComp
Wire Wire Line
	1300 2450 1900 2450
$Comp
L Device:R R?
U 1 1
P 1900 2650
F 0 "R?" H 1970 2696 50  0000 L CNN
F 1 "47K" H 1970 2605 50  0000 L CNN
F 2 "" V 1830 2650 50  0001 C CNN
F 3 "~" H 1900 2650 50  0001 C CNN
	1    1900 2650
	1    0    0    -1  
$EndComp
Connection ~ 1900 2450
Connection ~ 1900 3600
Wire Wire Line
	1900 3600 2200 3600
Wire Wire Line
	1900 2800 1900 3600
Wire Wire Line
	1900 2500 1900 2450
Wire Wire Line
	1900 2450 1900 2250
Wire Wire Line
	1550 2050 1600 2050
$Comp
L Transistor_BJT:BCX51 TR16
U 1 1
P 1800 2050
F 0 "TR16" H 1991 2004 50  0000 L CNN
F 1 "PNP" H 1991 2095 50  0000 L CNN
F 2 "Package_TO_SOT_SMD:SOT-89-3" H 2000 1975 50  0001 L CIN
F 3 "http://www.infineon.com/dgdl/bcx51_bcx52_bcx53.pdf" H 1800 2050 50  0001 L CNN
	1    1800 2050
	1    0    0    1   
$EndComp
Wire Wire Line
	1900 1550 1900 1850
Wire Notes Line
	650  2800 3150 2800
Wire Notes Line
	3150 2800 3150 800 
Wire Notes Line
	650  800  650  2800
$EndSCHEMATC
